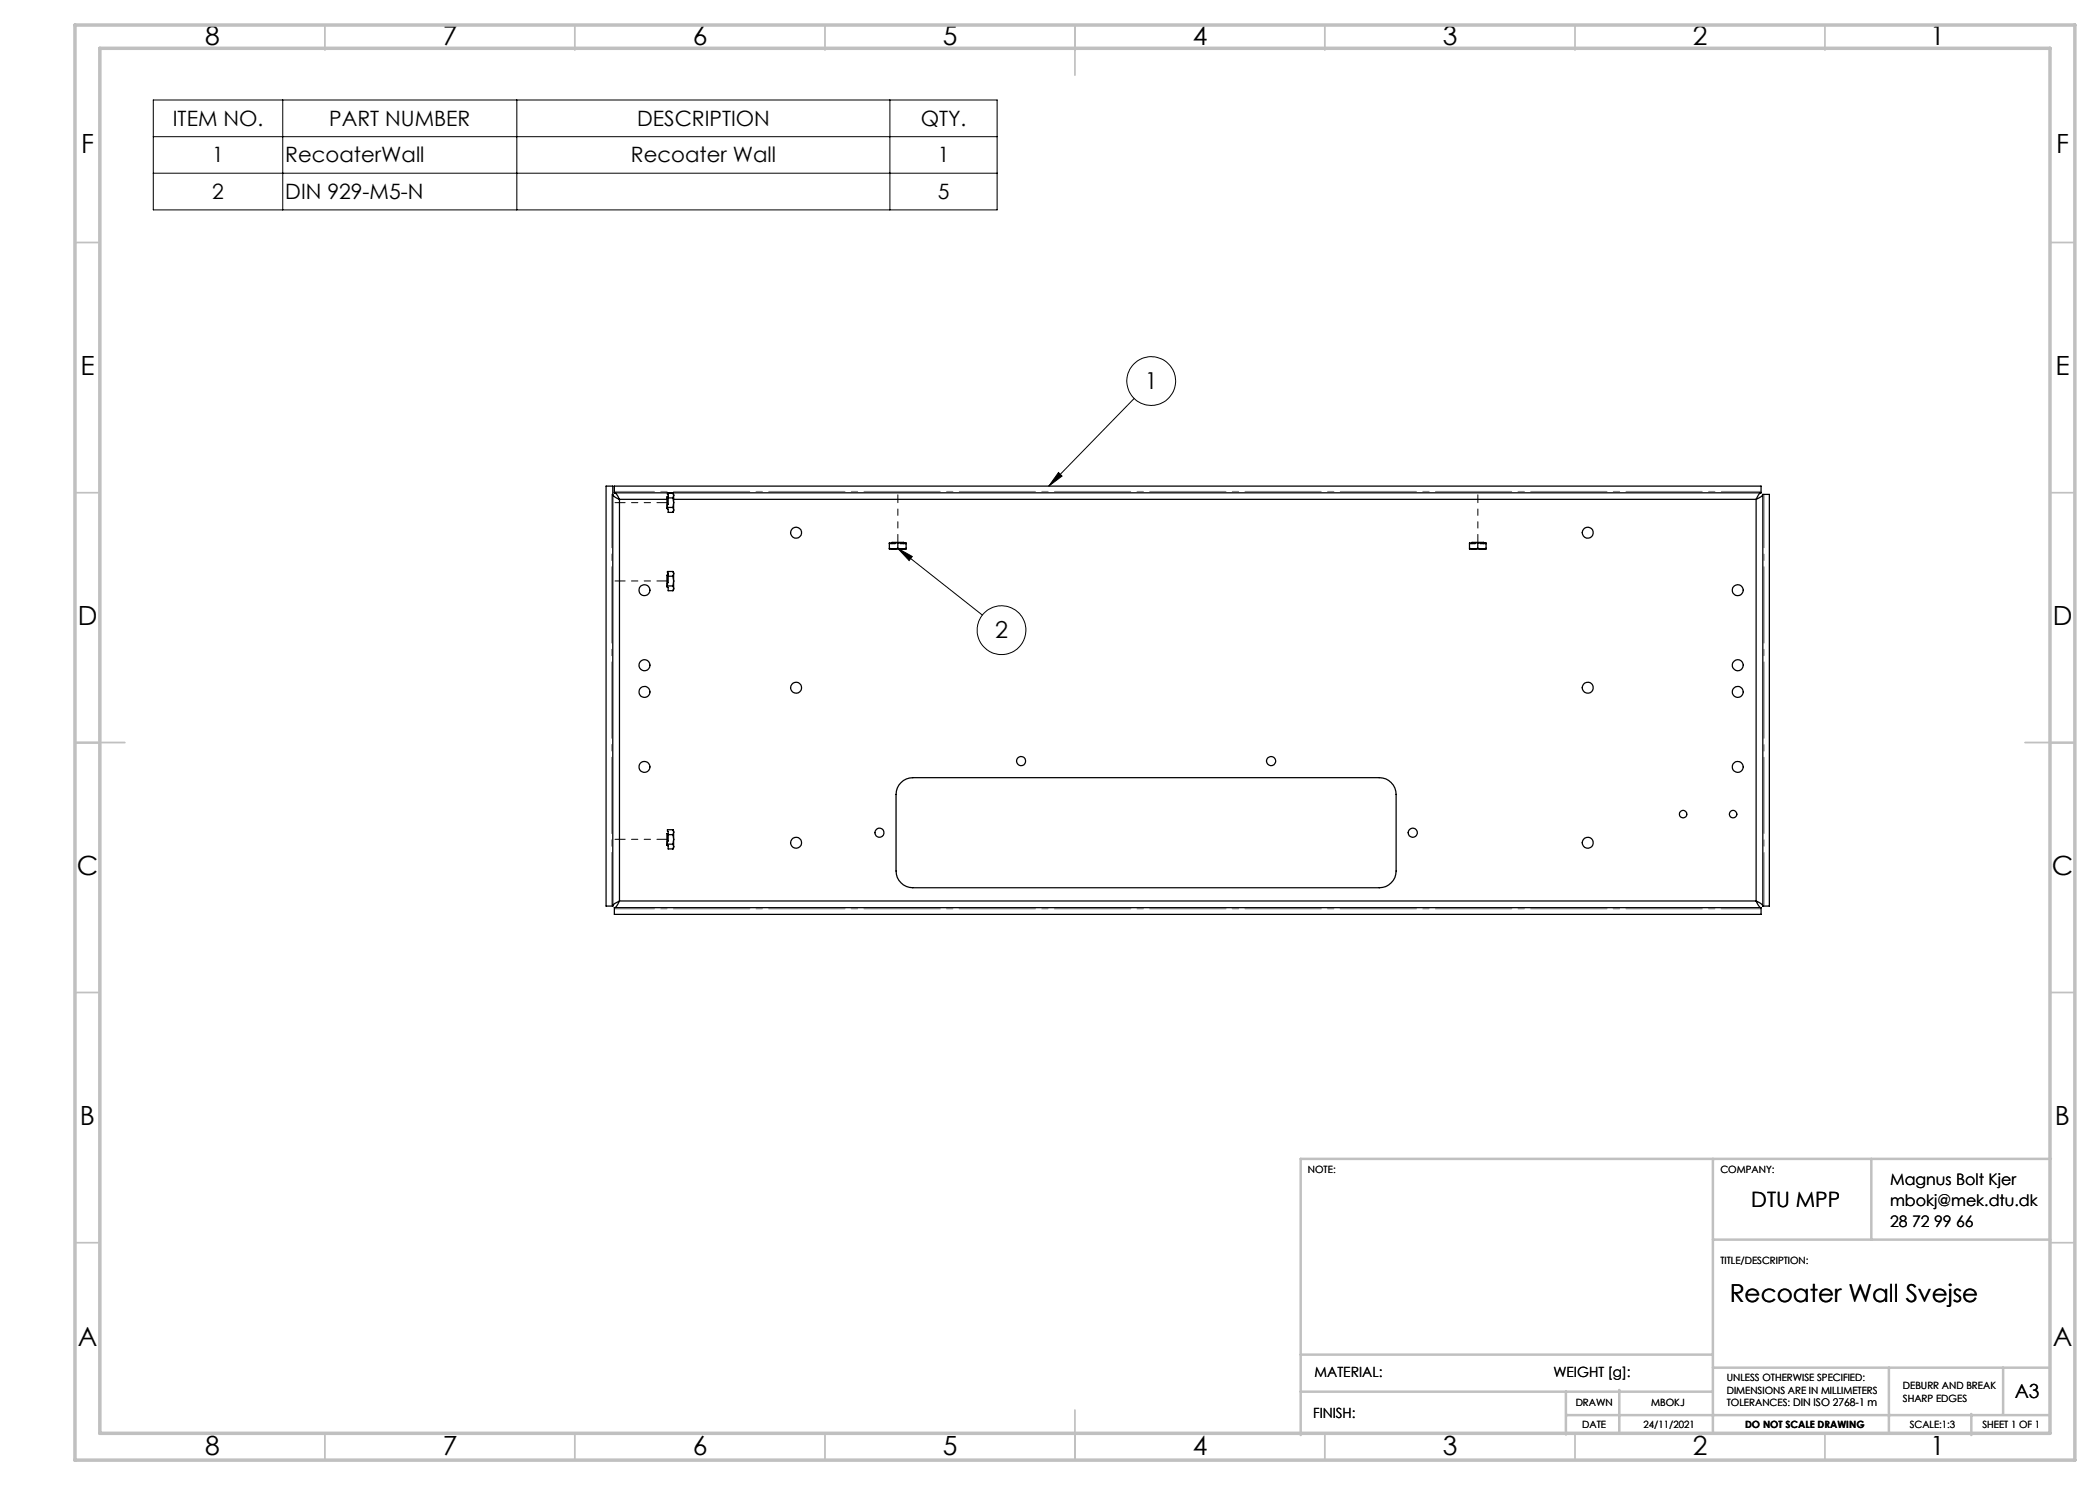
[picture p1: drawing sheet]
<svg xmlns="http://www.w3.org/2000/svg" width="420mm" height="297mm" viewBox="0 0 420 297" stroke-linecap="round" stroke-linejoin="round" font-family="sans-serif">
<g fill="none" stroke="#000" stroke-width=".2">
<path d="M30.7 20h168.7v22h-168.7zM56.6 20v22M103.4 20v22M178 20v22M30.7 27.3h168.7M30.7 34.6h168.7M226.8 79.7l-17 17.5M211.7 94.5l.7 .7-2.6 2zM179.6 109.7l16.9 13.3M179.6 109.7l2.9 1.6-.7 .8z"/>
<circle cx="230.2" cy="76.2" r="4.9"/>
<circle cx="200.3" cy="126" r="4.9"/>
</g>
<g fill="none" stroke="#c0c0c0" stroke-width=".35">
<path d="M65 5v5M115 5v5M165 5v5M215 5v10M265 5v5M315 5v5M365 5v5M15 48.5h5M410 48.5h5M15 98.5h5M410 98.5h5M15 148.5h10"/>
<path d="M405 148.5h10M15 198.5h5M410 198.5h5M15 248.5h5M410 248.5h5M65 287v5M115 287v5M165 287v5M215 282v10M265 287v5M315 287v5M365 287v5"/>
</g>
<g fill="none" stroke="#c0c0c0" stroke-width=".5">
<path d="M342.6 231.8v54.8M374.3 231.8v16.1M410.2 231.8h-150.1v55.2M342.6 247.9h67.5M260.1 278.3h82.5M260.1 270.9h82.5M313.2 278.3v8.6M323.8 278v8.7M342.6 273.5h67.4M377.8 273.5v13.2M400.6 273.5v9.3M313.2 283h96.8"/>
<path d="M394.3 282.8v4.2"/>
</g>
<path d="M15 5h400v287h-400zM20 9.7h390v277h-390z" fill="none" stroke="#c0c0c0" stroke-width=".7"/>
<path d="M122.9 98.3h229.3M352.2 181.8h-229.3" fill="none" stroke="#808080" stroke-width=".2" stroke-dasharray="15.2 1.3 1.3 1.3" stroke-dashoffset="7.3"/>
<path d="M352.8 98.9v82.3M122.3 181.2v-82.3" fill="none" stroke="#808080" stroke-width=".2" stroke-dasharray="15.2 1.3 1.3 1.3" stroke-dashoffset="4.6"/>
<path d="M211.7 94.5l.7 .7-2.6 2zM179.6 109.7l2.9 1.6-.7 .8z" fill="#000"/>
<g fill="none" stroke="#000" stroke-width=".25">
<path d="M121.2 97.2h1.4v84h-1.4zM122.6 98.9a2.12 2.12 0 0 0 1.3 1M122.9 98.6a1.93 1.93 0 0 1 1 1.3M122.9 98.6v-1.4h229.3v1.4M122.9 98.6h229.3M123.9 99.9v80.3M123.9 99.9h9.5M133.6 99.4h-.2v2.3h.1M133.6 99.6h1M134.6 99.6l.1 .9M134.6 98.6l.1 .5M134.6 98.6h-1.1v.3l.1 .1v1.9l-.1 .1 .1 1.5h1"/>
<path d="M134.7 99.1v1.4M134.7 99.1l-.1 .5M134.7 99.9h216.5M351.2 99.9v80.3M352.2 98.6a.93 .93 0 0 0-.7 .8l-.3 .5M352.6 98.9a2.03 2.03 0 0 1-1.4 1M352.6 98.9h1.3v82.3h-1.3M352.6 98.9v82.3M133.5 117.2h1.1M133.5 101.5h1.1M133.6 115h-.2v2.4h.1M133.6 115.2h1"/>
<path d="M134.6 115.2l.1 1M134.6 117.2l.1 .4M134.6 114.3l.1 .5M134.6 101.5l.1 .5M134.6 114.3h-1.1v.2l.1 .1v1.9l-.1 .1 .1 1.5h1M134.7 116.2l-.1 1M134.7 116.2v1.4M134.7 114.8v1.4M134.7 117.6l-.1 .5M134.7 100.5l-.1 1M134.7 100.5v1.5M134.7 102l-.1 .5"/>
<path d="M134.7 114.8l-.1 .4M177.9 109.7v.1h.8M177.9 108.7h1.1l.1-.1 2.1 .1M177.9 109.7l.8 .1M178.4 108.7v-.2h2.3v.2M178.4 108.6h-.5v1.1M178.7 109.8h1.7M179.6 109.7l-.9 .1M179.6 109.7l.8 .1M179.6 108.6v1.1M180.8 108.6h.4v1.1M180.8 108.6h-.1"/>
<path d="M181.2 109.7l-.8 .1M181.2 109.7v.1h-.8M293.9 109.7v.1h.8M293.9 108.7h1.1l.1-.1 2.1 .1M293.9 109.7l.8 .1M294.4 108.7v-.2h2.3v.2M294.4 108.6h-.5v1.1M294.7 109.8h1.7M295.6 109.7l-.9 .1M295.6 108.6v1.1M295.6 109.7l.8 .1M296.7 108.6h.5v1.1"/>
<path d="M297.2 109.7l-.8 .1M297.2 109.7v.1h-.8M180.2 156.5a3.3 3.3 0 0 1 2.4-1h93.3a3.4 3.4 0 0 1 3.3 3.4v15.3a3.4 3.4 0 0 1-3.3 3.3h-93.3a3.4 3.4 0 0 1-3.4-3.3v-15.3a3.3 3.3 0 0 1 1-2.4zM133.5 168.8h1.1M133.6 166.7h-.2v2.3h.1M133.6 166.9h1M134.6 168.8l.1 .5M134.6 166.9l.1 1M134.6 165.9l.1 .5M134.6 165.9h-1.1v.3l.1 .1v1.9l-.1 .1 .1 1.5h1M134.7 167.9l-.1 .9M134.7 167.9v1.4"/>
<path d="M134.7 166.4v1.5M134.7 169.3l-.1 .5M134.7 166.4l-.1 .5M122.9 181.5v1.4h229.3v-1.4M122.9 181.5h229.3M123.9 180.2l-.1 .1a1.72 1.72 0 0 0-1.2 .9M123.9 180.2l-.3 .5a.98 .98 0 0 1-.7 .8M123.9 180.2h227.3M351.2 180.2l.1 .1a1.98 1.98 0 0 0 .9 1.2M351.2 180.2l.9 .5 .5 .5"/>
<circle cx="128.9" cy="118.1" r="1.1"/>
<circle cx="159.2" cy="106.5" r="1.09"/>
<circle cx="317.5" cy="106.6" r="1.1"/>
<circle cx="347.6" cy="118" r="1.09"/>
<circle cx="128.9" cy="138.4" r="1.11"/>
<circle cx="128.9" cy="133" r="1.1"/>
<circle cx="159.2" cy="137.5" r="1.1"/>
<circle cx="317.6" cy="137.5" r="1.11"/>
<circle cx="347.5" cy="138.4" r="1.1"/>
<circle cx="347.6" cy="133" r="1.09"/>
<circle cx="128.9" cy="153.4" r="1.11"/>
<circle cx="204.2" cy="152.2" r=".92"/>
<circle cx="254.2" cy="152.2" r=".92"/>
<circle cx="347.5" cy="153.4" r="1.1"/>
<circle cx="159.2" cy="168.5" r="1.1"/>
<circle cx="175.9" cy="166.5" r=".91"/>
<circle cx="282.5" cy="166.6" r=".92"/>
<circle cx="317.6" cy="168.6" r="1.11"/>
<circle cx="336.6" cy="162.8" r=".75"/>
<circle cx="346.6" cy="162.8" r=".76"/>
</g>
<path d="M179.6 99v9.5M295.6 99v9.5" fill="none" stroke="#000" stroke-width=".2" stroke-dasharray="6.3 1.3 1.3 1.3 1.3 1.3" stroke-dashoffset="4.8"/>
<path d="M123 116.2h10.4M123 100.5h10.4M123 167.9h10.4" fill="none" stroke="#000" stroke-width=".2" stroke-dasharray="6.3 1.3 1.3 1.3 1.3 1.3" stroke-dashoffset="4.3"/>
<g font-size="5.3">
<text x="41" y="8.9">8</text>
<text x="88.5" y="8.9">7</text>
<text x="138.5" y="8.9">6</text>
<text x="188.5" y="8.9">5</text>
<text x="238.5" y="8.9">4</text>
<text x="288.5" y="8.9">3</text>
<text x="338.5" y="8.9">2</text>
<text x="386" y="8.9">1</text>
<text x="16.2" y="30.7">F</text>
<text x="411.2" y="30.7">F</text>
<text x="16.1" y="74.9">E</text>
<text x="411.1" y="74.9">E</text>
<text x="15.5" y="124.9">D</text>
<text x="410.5" y="124.9">D</text>
<text x="15.4" y="174.9">C</text>
<text x="410.4" y="174.9">C</text>
<text x="16" y="224.9">B</text>
<text x="411" y="224.9">B</text>
<text x="15.5" y="269.2">A</text>
<text x="410.5" y="269.2">A</text>
<text x="41" y="290.9">8</text>
<text x="88.5" y="290.9">7</text>
<text x="138.5" y="290.9">6</text>
<text x="188.5" y="290.9">5</text>
<text x="238.5" y="290.9">4</text>
<text x="288.5" y="290.9">3</text>
<text x="338.5" y="290.9">2</text>
<text x="386" y="290.9">1</text>
</g>
<text font-size="4.9" x="345.9" y="260.4">Recoater Wall Svejse</text>
<g font-size="4.7">
<text x="229" y="77.9">1</text>
<text x="199" y="127.7">2</text>
</g>
<g font-size="4.2">
<text x="34.6" y="25.2">ITEM NO.</text>
<text x="65.8" y="25.2">PART NUMBER</text>
<text x="127.4" y="25.2">DESCRIPTION</text>
<text x="184.1" y="25.2">QTY.</text>
<text x="42.4" y="32.5">1</text>
<text x="57.1" y="32.5">RecoaterWall</text>
<text x="126.2" y="32.5">Recoater Wall</text>
<text x="187.5" y="32.5">1</text>
<text x="42.4" y="39.8">2</text>
<text x="57.1" y="39.8">DIN 929-M5-N</text>
<text x="187.5" y="39.8">5</text>
<text x="350.3" y="241.4">DTU MPP</text>
</g>
<text font-size="3.9" x="403" y="279.6">A3</text>
<g font-size="3.2">
<text x="378" y="237">Magnus Bolt Kjer</text>
<text x="378" y="241.1">mbokj@mek.dtu.dk</text>
<text x="378" y="245.3">28 72 99 66</text>
</g>
<g font-size="2.8">
<text x="262.9" y="275.4">MATERIAL:</text>
<text x="310.7" y="275.4">WEIGHT [g]:</text>
<text x="262.6" y="283.6">FINISH:</text>
</g>
<g font-size="2">
<text x="261.6" y="234.6">NOTE:</text>
<text x="344.1" y="234.6">COMPANY:</text>
<text x="344.1" y="252.7">TITLE/DESCRIPTION:</text>
<text x="315.1" y="281.3">DRAWN</text>
<text x="330.2" y="281.3">MBOKJ</text>
<text x="345.4" y="276.3">UNLESS OTHERWISE SPECIFIED:</text>
<text x="345.4" y="278.8">DIMENSIONS ARE IN MILLIMETERS</text>
<text x="345.4" y="281.3">TOLERANCES: DIN ISO 2768-1 m</text>
<text x="380.6" y="277.8">DEBURR AND BREAK</text>
<text x="380.6" y="280.3">SHARP EDGES</text>
<text x="316.4" y="285.6">DATE</text>
<text x="328.7" y="285.6">24/11/2021</text>
<text x="349" y="285.6">DO NOT SCALE DRAWING</text>
<text x="381.9" y="285.6">SCALE:1:3</text>
<text x="396.5" y="285.6">SHEET 1 OF 1</text>
</g>
</svg>
